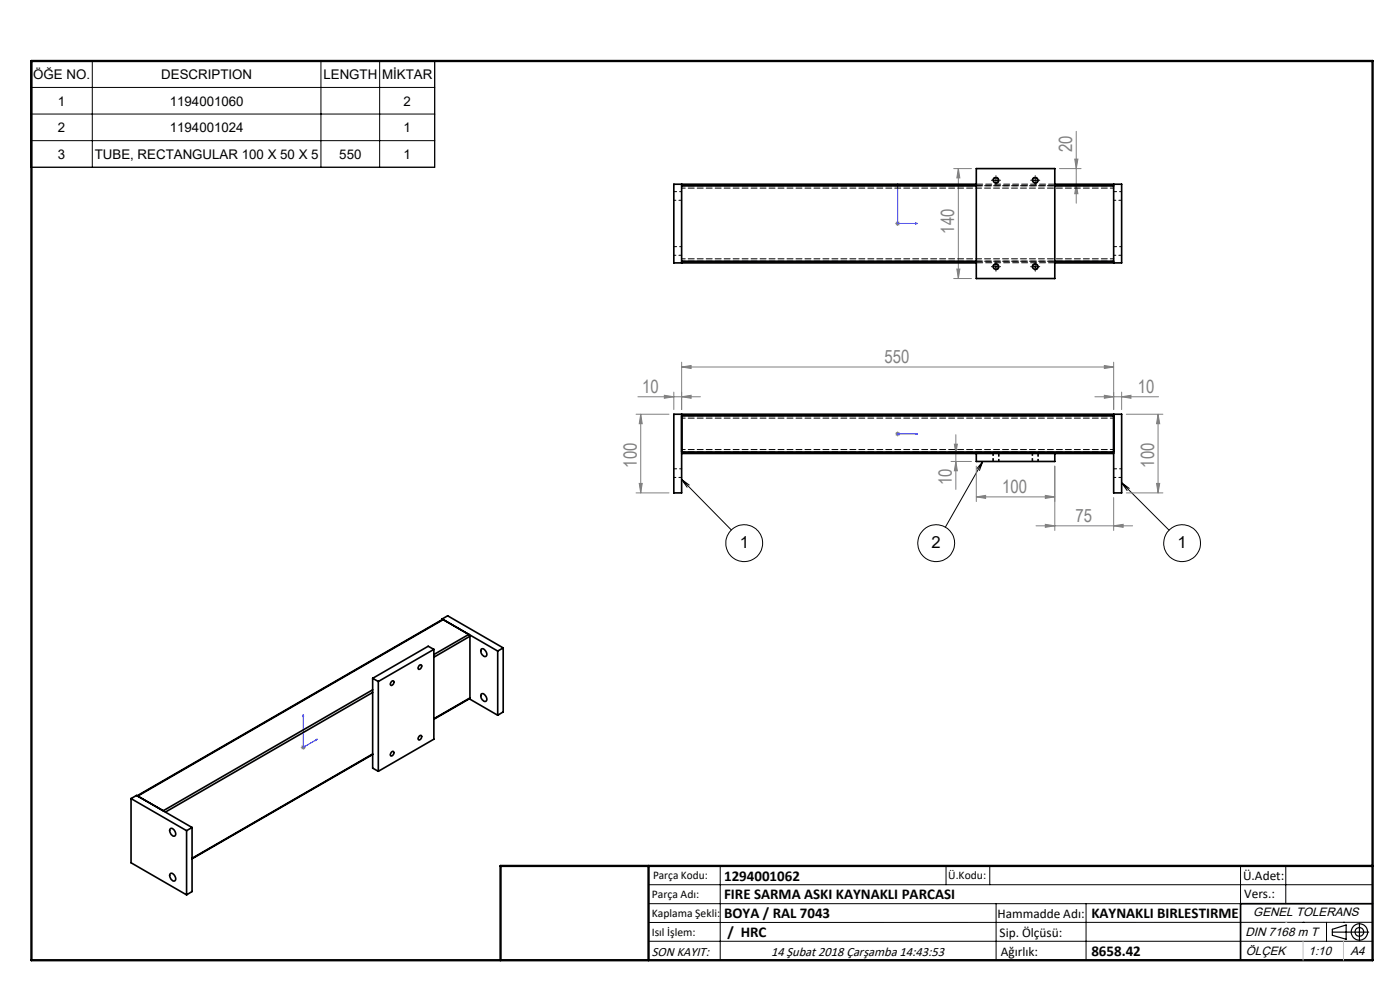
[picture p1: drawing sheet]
<svg xmlns="http://www.w3.org/2000/svg" width="297mm" height="210mm" viewBox="0 0 297 210" stroke-linecap="round" stroke-linejoin="round" font-family="sans-serif">
<g fill="none" stroke="#000" stroke-width=".21">
<path d="M6.5 12.9h85.7v22.6h-85.7zM6.5 18.5h85.7M19.6 12.9v22.6M68.1 12.9v22.6M80.5 12.9v22.6M6.5 24.2h85.7M6.5 29.8h85.7M210.6 38.4a.67 .67 0 0 1 .6-.8 .67 .67 0 0 1 .7 .7 .67 .67 0 0 1-.8 .6M210.9 38.3h.8M211.3 37.8v.9M219 38.4a.66 .66 0 0 1 .6-.8 .66 .66 0 0 1 .7 .7 .66 .66 0 0 1-.9 .6M219.2 38.3h.8"/>
<path d="M219.6 37.8v.9M210.6 56.8a.66 .66 0 0 1 .6-.9 .66 .66 0 0 1 .7 .7 .66 .66 0 0 1-.8 .6M210.9 56.6h.8M211.3 56.2v.8M219 56.8a.65 .65 0 0 1 .5-.9 .65 .65 0 0 1 .8 .7 .65 .65 0 0 1-.9 .6M219.2 56.6h.8M219.6 56.2v.8M208.5 97.9l-7.9 13.9M208.5 97.9l-.7 1.9M208.5 97.9l-1.3 1.5M144.6 101.7l10.6 10.7M144.6 101.7l1.6 1.2"/>
<path d="M144.6 101.7l1.2 1.7M237.9 102.4l10.1 10.1M237.9 102.4l1.7 1.2M237.9 102.4l1.2 1.7M137.6 187.7h153.6M137.6 191.7h153.6M137.6 199.7h153.6M152.8 183.7v20M200.7 183.7v4M210 183.7v4M211.3 191.7v12M230.4 191.7v12"/>
<path d="M263.2 183.7v20M272.8 183.7v8M276.4 195.6h.1M281.4 195.6v4.1M285 195.6h.1M291.2 195.6l-153.6 .1"/>
<circle cx="157.9" cy="115.2" r="3.9"/>
<circle cx="198.6" cy="115.2" r="3.9"/>
<circle cx="250.8" cy="115.2" r="3.9"/>
</g>
<g fill="none" stroke="#000" stroke-width=".25">
<path d="M282.6 197.7h7.8M282.6 197.1l3-.9v3l-3-.8zM288.4 195.8v3.8M106.2 203.7h185"/>
<circle cx="288.4" cy="197.7" r="1.74"/>
<circle cx="288.4" cy="197.7" r=".93"/>
</g>
<path d="M190.4 38.9l.1 .5h-.2zM190.4 38.9v8.5h4.3M194.2 47.3l.5 .1-.5 .1zM190.3 92h.2zM190.4 92h.1M190.4 92h4.3M194.7 92h-.5h.5M64.3 151.6v6.9l3-1.7M64.3 151.6l.1 .3-.2 .1zM67 156.9l.3-.1-.3 .2z" fill="none" stroke="#00f" stroke-width=".21"/>
<g fill="none" stroke="#808080" stroke-width=".21">
<path d="M202.3 35.8h3.8M203.3 35.8l.3 1.9h-.6zM203.3 35.8v23.3M224.8 35.8h4.5M228 33.8h.7l-.4 2zM228.3 39.1l.4 2h-.7zM228.3 27.9v15.2M189.9 47.4h1M190.1 47.1l.7 .7M190.4 46.9v1M190.8 47.1l-.7 .7M202.3 59.1h3.8"/>
<path d="M203 57.1h.6l-.3 2zM144.6 77.8l2-.3v.7zM144.6 76.8v10.1M144.6 77.8h91.7M234.3 77.5l2 .3-2 .4zM236.3 76.8v10.1M134.9 87.9h7M135.3 84.2h13.3M135.9 87.9l.3 2h-.6zM135.9 87.9v16.7M140.9 83.8l2 .4-2 .3zM142.9 83.2v3.7"/>
<path d="M144.6 84.2l2-.4v.7zM189.9 92h1M190.1 91.7l.7 .7M190.4 91.5v1.1M190.8 91.7l-.7 .7M201.8 97.9h4.3M201.8 96.2h4.3M202.5 94.2h.6l-.3 2zM202.8 97.9l.3 2h-.6zM202.8 92.2v11.6M207.1 98.9v7.5M223.8 98.9v13.6"/>
<path d="M232.3 84.2h13.5M234.3 83.8l2 .4-2 .3zM237.9 84.2l2-.4v.7zM237.9 83.2v3.7M238.9 87.9h7.8M245.7 87.9l.3 2h-.6zM245.7 87.9v16.7M134.9 104.6h7M135.6 102.5h.6l-.3 2.1zM207.1 105.4l2-.3v.6zM207.1 105.4h16.7M219.8 111.5h20.5"/>
<path d="M221.8 105.1l2 .3-2 .3zM221.8 111.2l2 .3-2 .4zM236.3 111.5l2-.3v.7zM236.3 105.5v7M238.9 104.6h7.8M245.4 102.5h.6l-.3 2.1zM63.8 158.5h1M64 158.2l.7 .7M64.3 158v1M64.7 158.2l-.7 .7"/>
</g>
<g fill="none" stroke="#000" stroke-width=".21" stroke-dasharray="15.2 1.3 1.3 1.3">
<path d="M210.5 38.2h-.2M211.3 37.4v-.1M211.3 39.1v.1M212.1 38.2h.1M218.8 38.2h-.1M219.6 37.4v-.1M219.6 39.1v.1M220.5 38.2h.1M210.5 56.6h-.2M211.3 55.7v-.1M211.3 57.4v.1M212.1 56.6h.1"/>
<path d="M218.8 56.6h-.1M219.6 55.7v-.1M219.6 57.4v.1M220.5 56.6h.1"/>
</g>
<path d="M210.6 96.2v1.7M212 97.9v-1.7M219 96.2v1.7M220.3 97.9v-1.7" fill="none" stroke="#000" stroke-width=".21" stroke-dasharray="1.3 .6" stroke-dashoffset=".8"/>
<path d="M291.2 191.7h-28v12" fill="none" stroke="#000" stroke-width=".35"/>
<path d="M6.7 12.9h284.5v190.8h-284.5zM137.6 183.7v20M291.2 183.7h-185v20" fill="none" stroke="#000" stroke-width=".5"/>
<path d="M276.4 199.7v4M285 199.7v4" fill="none" stroke="#c0c0c0" stroke-width=".21"/>
<path d="M272.8 195.6h.1" fill="none" stroke="#c0c0c0" stroke-width=".25"/>
<g fill="#00f">
<path d="M194.2 47.3l.5 .1-.5 .1zM190.4 38.9l.1 .5h-.2z"/>
<path d="M67 156.9l.3-.1-.3 .2zM64.3 151.6l.1 .3-.2 .1z"/>
<path d="M194.2 92h.5zM190.3 92h.2z"/>
</g>
<g fill="#808080">
<path d="M144.6 84.2l2-.4v.7zM140.9 83.8l2 .4-2 .3zM221.8 105.1l2 .3-2 .3zM207.1 105.4l2-.3v.6z"/>
<path d="M234.3 83.8l2 .4-2 .3zM237.9 84.2l2-.4v.7zM221.8 111.2l2 .3-2 .4zM236.3 111.5l2-.3v.7z"/>
<path d="M234.3 77.5l2 .3-2 .4zM144.6 77.8l2-.3v.7z"/>
<path d="M202.8 97.9l.3 2h-.6zM202.5 94.2h.6l-.3 2z"/>
<path d="M203.3 35.8l.3 1.9h-.6zM203 57.1h.6l-.3 2zM228 33.8h.7l-.4 2zM228.3 39.1l.4 2h-.7zM135.9 87.9l.3 2h-.6zM135.6 102.5h.6l-.3 2.1zM245.7 87.9l.3 2h-.6zM245.4 102.5h.6l-.3 2.1z"/>
</g>
<g fill="none" stroke="#000" stroke-width=".35">
<path d="M144.6 39.1v16.7M144.6 39.4h62.5M207.1 39.1h-64.2v16.7h64.2M207.1 35.8h16.7v23.3h-16.7zM223.8 39.1h14.1v16.7h-14.1M223.8 39.4h12.5M236.3 39.1v16.7M144.6 55.4h62.5M223.8 55.4h12.5M144.6 87.9v16.7h-1.7v-16.7h95v16.7h-1.6v-16.7M144.6 88.2h91.7M144.6 95.9h91.7"/>
<path d="M144.6 96.2h91.7M207.1 96.2v1.7h16.7v-1.7M92 137.8l-1.2-.7-11.7 6.8M92 137.8l-11.7 6.8M92 137.8v19l-11.7 6.8M93.8 131.3l11.8 6.8M93.8 131.3v.2M93.8 131.3l1.2-.7 11.8 6.8M94 131.4l-64.9 37.4M94 131.4l-64.8 37.5 5.4 3.1 44.5-25.7M94 131.4l5.4 3.2M99.4 134.6l.3 .4"/>
<path d="M99.4 134.6l-7.4 4.2M99.7 135v13.1M99.7 135l-7.7 4.4M102.1 137.8a.76 .76 0 0 1 1.1 .6 .53 .53 0 0 1-.1 .8 .53 .53 0 0 1-.8-.3l-.2-.4zM105.6 138.1v13.6M106.8 137.4l-1.2 .7M106.8 137.4v13.6l-1.2 .7M79.1 143.9l1.2 .7M79.1 143.9v19l1.2 .7M79.1 146.9l-44 25.4M79.1 159.9l-38.4 22.2M80.3 144.6v19"/>
<path d="M83.1 144.5l.2-.1a.49 .49 0 0 1 .3 .6 .49 .49 0 0 1-.5 .4h-.1a.5 .5 0 0 1-.2-.5 .5 .5 0 0 1 .3-.4zM83.1 159.4h.2a.51 .51 0 0 1 .2 .6 .51 .51 0 0 1-.6 .3l-.1-.3zM88.9 156.2l.3-.2a.44 .44 0 0 1 .3 .4 .44 .44 0 0 1-.3 .4l-.3 .2-.2-.2zM89 141.1l.2-.1a.44 .44 0 0 1 .3 .5 .44 .44 0 0 1-.3 .4l-.3 .1a.5 .5 0 0 1-.2-.5 .5 .5 0 0 1 .3-.4zM99.6 148.2l6 3.5M99.7 148.1l-7.7 4.5M99.7 148.1l-7.7 4.4M102.1 147.3a.76 .76 0 0 1 1.1 .6 .53 .53 0 0 1-.1 .9 .53 .53 0 0 1-.8-.4l-.2-.4zM27.8 169.4l1.2-.7 11.7 6.8M27.8 169.4l11.8 6.8M27.8 169.4v13.6l11.8 6.8M36.1 175.9a.74 .74 0 0 1 1.1 .6 .53 .53 0 0 1-.1 .8 .53 .53 0 0 1-.8-.3l-.3-.6z"/>
<path d="M39.6 176.2v13.6M40.7 175.5l-1.1 .7M40.7 175.5v13.6l-1.1 .7M79.1 160l-38.4 22.2M36.1 185.4a.74 .74 0 0 1 1.1 .6 .53 .53 0 0 1-.1 .9 .53 .53 0 0 1-.8-.4l-.3-.6z"/>
<circle cx="211.3" cy="38.3" r=".55"/>
<circle cx="219.6" cy="38.2" r=".54"/>
<circle cx="211.3" cy="56.6" r=".55"/>
<circle cx="219.6" cy="56.6" r=".54"/>
</g>
<path d="M223.8 39.1h-16.7M223.8 39.4h-16.7M223.8 55.7h-16.7M223.8 55.4h-16.7" fill="none" stroke="#000" stroke-width=".21" stroke-dasharray="1.3 .6" stroke-dashoffset="-.1"/>
<path d="M236.3 39.9h-91.7M236.3 39.4h-91.7M236.3 54.9h-91.7M236.3 55.4h-91.7M236.3 88.7h-91.7M236.3 95.4h-91.7M236.3 88.2h-91.7M236.3 95.9h-91.7" fill="none" stroke="#000" stroke-width=".21" stroke-dasharray="1.3 .6" stroke-dashoffset=".5"/>
<g fill="none" stroke="#000" stroke-width=".21" stroke-dasharray="1.3 .6" stroke-dashoffset=".8">
<path d="M143 54.2h1.6M143 42.5h1.6M144.6 52.3h-1.6M144.6 40.7h-1.6M236.3 42.5h1.7M236.3 54.2h1.7M238 40.7h-1.7M238 52.3h-1.7M144.6 99.4h-1.6M210.7 96.2v1.7M211.8 97.9v-1.7M219.1 96.2v1.7"/>
<path d="M220.2 97.9v-1.7M238 99.4h-1.7M143 101.3h1.6M236.3 101.3h1.7"/>
</g>
<g font-size="3.9" fill="#808080">
<text x="227.5" y="32.3" transform="rotate(-90 227.5 32.3)">20</text>
<text x="202.5" y="49.6" transform="rotate(-90 202.5 49.6)">140</text>
<text x="187.6" y="77">550</text>
<text x="136.2" y="83.3">10</text>
<text x="241.4" y="83.3">10</text>
<text x="135.1" y="99.2" transform="rotate(-90 135.1 99.2)">100</text>
<text x="244.8" y="99.2" transform="rotate(-90 244.8 99.2)">100</text>
<text x="201.9" y="102.9" transform="rotate(-90 201.9 102.9)">10</text>
<text x="212.6" y="104.5">100</text>
<text x="228.1" y="110.7">75</text>
</g>
<g font-size="3.5">
<text x="156.9" y="116.3">1</text>
<text x="197.6" y="116.3">2</text>
<text x="249.8" y="116.3">1</text>
</g>
<g font-size="3.2">
<text x="153.6" y="190.8">FIRE SARMA ASKI KAYNAKLI PARCASI</text>
<text x="153.6" y="186.8">1294001062</text>
<text x="153.6" y="194.8">BOYA / RAL 7043</text>
<text x="231.5" y="194.8">KAYNAKLI BIRLESTIRME</text>
<text x="154.3" y="198.8">/ HRC</text>
<text x="231.5" y="202.8">8658.42</text>
</g>
<g font-size="2.8">
<text x="7" y="16.8">ÖĞE NO.</text>
<text x="34.2" y="16.8">DESCRIPTION</text>
<text x="68.6" y="16.8">LENGTH</text>
<text x="81.1" y="16.8">MİKTAR</text>
<text x="12.3" y="22.4">1</text>
<text x="36" y="22.4">1194001060</text>
<text x="85.6" y="22.4">2</text>
<text x="12.3" y="28">2</text>
<text x="36" y="28">1194001024</text>
<text x="85.6" y="28">1</text>
<text x="12.3" y="33.7">3</text>
<text x="20.1" y="33.7">TUBE, RECTANGULAR 100 X 50 X 5</text>
<text x="72" y="33.7">550</text>
<text x="85.6" y="33.7">1</text>
<text x="263.7" y="186.7">Ü.Adet:</text>
<text x="263.9" y="190.5">Vers.:</text>
<text x="211.6" y="194.8">Hammadde Adı:</text>
<text x="138.3" y="202.8">SON KAYIT:</text>
<text x="163.6" y="202.8">14 Şubat 2018 Çarşamba 14:43:53</text>
<text x="212.1" y="198.7">Sip. Ölçüsü:</text>
<text x="212.3" y="202.7">Ağırlık:</text>
</g>
<g font-size="2.6">
<text x="265.9" y="194.4">GENEL TOLERANS</text>
<text x="264.2" y="198.5">DIN 7168 m T</text>
<text x="264.3" y="202.6">ÖLÇEK</text>
<text x="277.6" y="202.6">1:10</text>
<text x="286.5" y="202.6">A4</text>
</g>
<g font-size="2.5">
<text x="138.3" y="190.5">Parça Adı:</text>
<text x="138.5" y="186.5">Parça Kodu:</text>
<text x="201.2" y="186.5">Ü.Kodu:</text>
<text x="138.3" y="194.5">Kaplama Şekli:</text>
<text x="138.3" y="198.6">Isıl İşlem:</text>
</g>
</svg>
